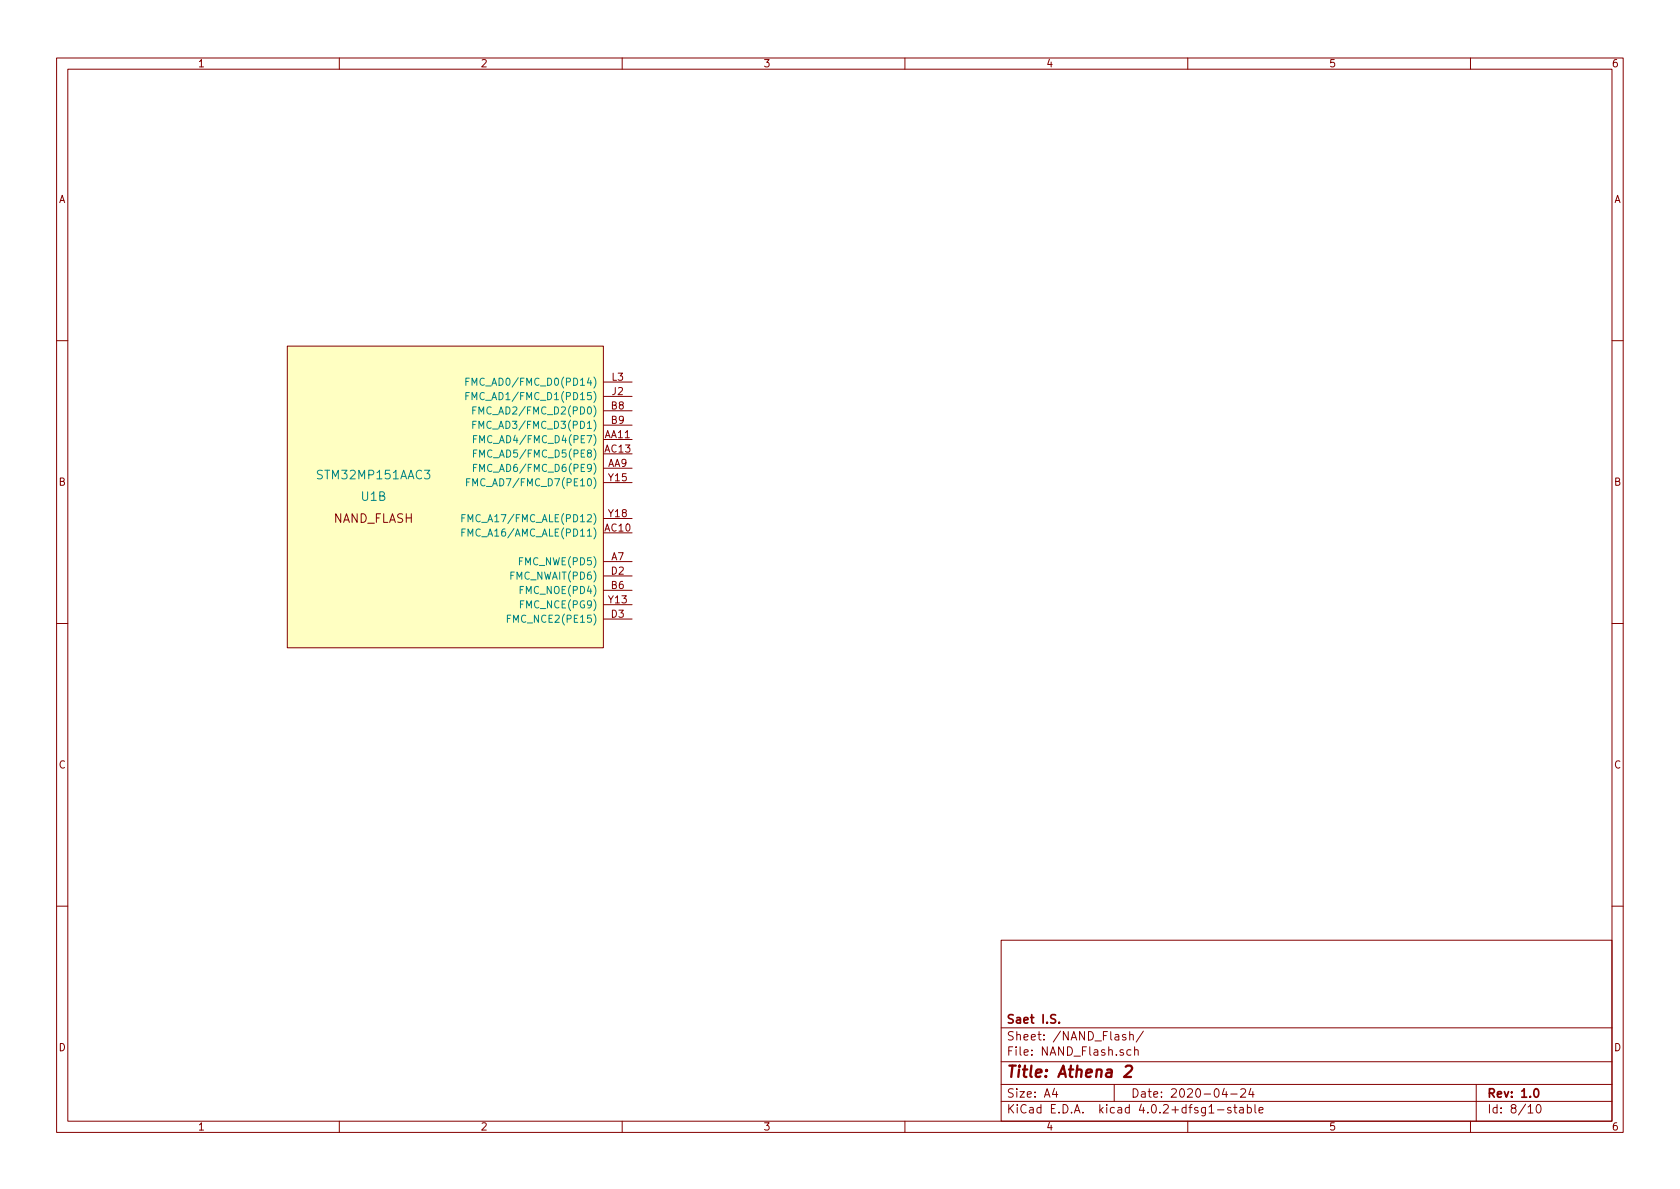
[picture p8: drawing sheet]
<svg xmlns="http://www.w3.org/2000/svg" width="297mm" height="210mm" viewBox="0 0 297 210" stroke-linecap="round" stroke-linejoin="round" font-family="sans-serif">
<g fill="none" stroke="#840000" stroke-width=".18">
<path d="M10 10.3h277v189.9h-277zM12 12.2h273v186.1h-273zM60 10.3v1.9M110 10.3v1.9M160 10.3v1.9M210 10.3v1.9M260 10.3v1.9M10 60.2h2M50.8 61.2h55.9v53.3h-55.9zM106.7 70.1h5.1M106.7 67.6h5.1M106.7 72.6h5.1"/>
<path d="M106.7 75.2h5.1M106.7 77.7h5.1M285 60.2h2M106.7 99.3h5.1M106.7 85.3h5.1M106.7 91.7h5.1M106.7 82.8h5.1M106.7 94.2h5.1M106.7 80.3h5.1M10 110.3h2M106.7 101.8h5.1M106.7 109.5h5.1"/>
<path d="M106.7 104.4h5.1M106.7 106.9h5.1M285 110.3h2M10 160.2h2M177 166.3h108v32h-108zM285 160.2h2M60 198.3v1.9M110 198.3v1.9M160 198.3v1.9M177 194.8h108M177 191.8h108M177 187.8h108"/>
<path d="M177 181.8h108M186.4 192.5l-.3 1h.9M186.8 193v1M197 191.8v3M199 183a.37 .37 0 0 0-.5 .1v.3l.5 .1 .1 .1-.2 .3-.4-.1M199.7 183.1l.2-.2 .4 .1 .1 .9M199.7 182.4v1.5M199.9 185.7l-.4-.1-.3 .3 .1 .6 .2 .1 .4-.1M200.6 185.7l.2-.1 .4 .1v.9M200.6 185.1v1.5M202.2 182.3l-1.3 2M210 198.3v1.9"/>
<path d="M215.3 196.3h1.1M216.5 192.5l-.4 1h.9M217.6 193.5h1.1M217.6 195.9a.37 .37 0 0 0-.6 .1l.1 .3 .5 .1 .1 .1-.2 .3-.5-.1M218.1 195.8h.6M218.3 195.3v1.3l.4 .2M219.2 195.9h.6v.9M219.4 192.7l.2-.2h.4l.2 .5-.9 1h.9M219.8 196.2l-.4 .1-.3 .2 .3 .3 .4-.1M220.5 195.9l.5-.1 .3 .3-.2 .6h-.6M220.5 195.3v1.5M221.2 192.5l-.4 1h.9"/>
<path d="M221.5 193v1M221.9 195.3v1.3l.2 .2M222.6 196.3l.7-.1v-.3l-.5-.1-.2 .2 .1 .7h.6M260 198.3v1.9M261 191.8v6.5M270.2 195.8l.4-.5v1.5M270.2 196.8h.8M271.8 195.5l.2-.2a.81 .81 0 0 1 .5 .6 .81 .81 0 0 1-.2 .8l-.2 .1a.79 .79 0 0 1-.3-1.3z"/>
</g>
<path d="M187.3 180.8v.1M271.3 192.7l.3-.2a.81 .81 0 0 1 .5 .6 .81 .81 0 0 1-.2 .8l-.2 .1a.79 .79 0 0 1-.4-1.3z" fill="none" stroke="#840000" stroke-width=".3"/>
<path d="M199 188.6l.3-.2h.5l.2 .1 .2 .5-.2 .3-1.3 1.1h1.3" fill="none" stroke="#840000" stroke-width=".41"/>
<path d="M50.8 61.2h55.9v53.3h-55.9z" fill="#ffffc2" stroke="#ffffc2" stroke-width=".18"/>
<g fill="none" stroke="#008484" stroke-width=".18">
<path d="M82.4 70h.4M82.4 67.5h.4M83 69.4h-.6v1.3M83 66.9h-.6v1.2M83.5 70.7v-1.3l.4 .9 .4-.9v1.3M83.5 68.1v-1.2l.4 .9 .4-.9v1.2M83.6 72.5h.4M83.6 75.1h.4M83.7 77.6h.5M84.2 72h-.6v1.2M84.2 74.5h-.6v1.3M84.3 77h-.6v1.3"/>
<path d="M84.3 79.6h-.6v1.2M81.7 91.6h.4M81.7 94.1h.4M82.3 91h-.6v1.3M82.3 93.5h-.6v1.3M82.5 85.2h.4M83.1 84.7h-.6v1.2M83.6 85.9v-1.2l.4 .8 .4-.8v1.2M83.7 82.7h.5M83.7 80.2h.5M84.3 82.1h-.6v1.3M89.7 109.4h.4"/>
<path d="M90.3 108.8h-.6v1.3"/>
</g>
<text font-size="2.8" fill="#840000" x="178" y="190.5">Title: Athena 2</text>
<g font-size="2.1" fill="#008484">
<text x="56.4" y="84.8">STM32MP151AAC3</text>
<text x="63.9" y="88.6">U1B</text>
</g>
<g font-size="2.1" fill="#840000">
<text x="58.9" y="92.5">NAND_FLASH</text>
<text x="178" y="184">Sheet: /NAND_Flash/</text>
<text x="178" y="181">Saet I.S.</text>
<text x="178" y="186.7">File: NAND_Flash.sch</text>
<text x="178" y="196.9">KiCad E.D.A. kicad 4.0.2+dfsg1-stable</text>
<text x="178" y="194.1">Size: A4</text>
<text x="200" y="194.1">Date: 2020-04-24</text>
<text x="263" y="194.1">Rev: 1.0</text>
<text x="263" y="196.9">Id: 8/10</text>
</g>
<g font-size="1.8" fill="#840000">
<text x="35" y="11.9">1</text>
<text x="85" y="11.9">2</text>
<text x="135" y="11.9">3</text>
<text x="185" y="11.9">4</text>
<text x="235" y="11.9">5</text>
<text x="285" y="11.9">6</text>
<text x="10.4" y="35.9">A</text>
<text x="285.4" y="35.9">A</text>
<text x="108.2" y="67.3">L3</text>
<text x="108.3" y="69.8">J2</text>
<text x="107" y="77.5">AA11</text>
<text x="108.1" y="72.4">B8</text>
<text x="108.1" y="74.9">B9</text>
<text x="107" y="80">AC13</text>
<text x="107.5" y="82.5">AA9</text>
<text x="10.4" y="85.9">B</text>
<text x="107.6" y="85.1">Y15</text>
<text x="285.4" y="85.9">B</text>
<text x="107" y="94">AC10</text>
<text x="107.6" y="91.4">Y18</text>
<text x="108.1" y="101.6">D2</text>
<text x="108.1" y="99.1">A7</text>
<text x="107.6" y="106.7">Y13</text>
<text x="108.1" y="104.1">B6</text>
<text x="108.1" y="109.2">D3</text>
<text x="10.4" y="135.9">C</text>
<text x="285.4" y="135.9">C</text>
<text x="10.4" y="185.9">D</text>
<text x="285.4" y="185.9">D</text>
<text x="35" y="199.9">1</text>
<text x="85" y="199.9">2</text>
<text x="135" y="199.9">3</text>
<text x="185" y="199.9">4</text>
<text x="235" y="199.9">5</text>
<text x="285" y="199.9">6</text>
</g>
<g font-size="1.8" fill="#008484">
<text x="84.2" y="70.7">FMC_AD1/FMC_D1(PD15)</text>
<text x="84.2" y="68.2">FMC_AD0/FMC_D0(PD14)</text>
<text x="85.1" y="73.3">FMC_AD2/FMC_D2(PD0)</text>
<text x="85.1" y="75.8">FMC_AD3/FMC_D3(PD1)</text>
<text x="85.2" y="83.4">FMC_AD6/FMC_D6(PE9)</text>
<text x="85.2" y="78.4">FMC_AD4/FMC_D4(PE7)</text>
<text x="85.2" y="80.9">FMC_AD5/FMC_D5(PE8)</text>
<text x="84.3" y="86">FMC_AD7/FMC_D7(PE10)</text>
<text x="83" y="94.9">FMC_A16/AMC_ALE(PD11)</text>
<text x="83.2" y="92.3">FMC_A17/FMC_ALE(PD12)</text>
<text x="92.1" y="99.9">FMC_NWE(PD5)</text>
<text x="90.4" y="102.5">FMC_NWAIT(PD6)</text>
<text x="92.4" y="105">FMC_NOE(PD4)</text>
<text x="92.4" y="107.6">FMC_NCE(PG9)</text>
<text x="90.6" y="110.1">FMC_NCE2(PE15)</text>
</g>
</svg>
